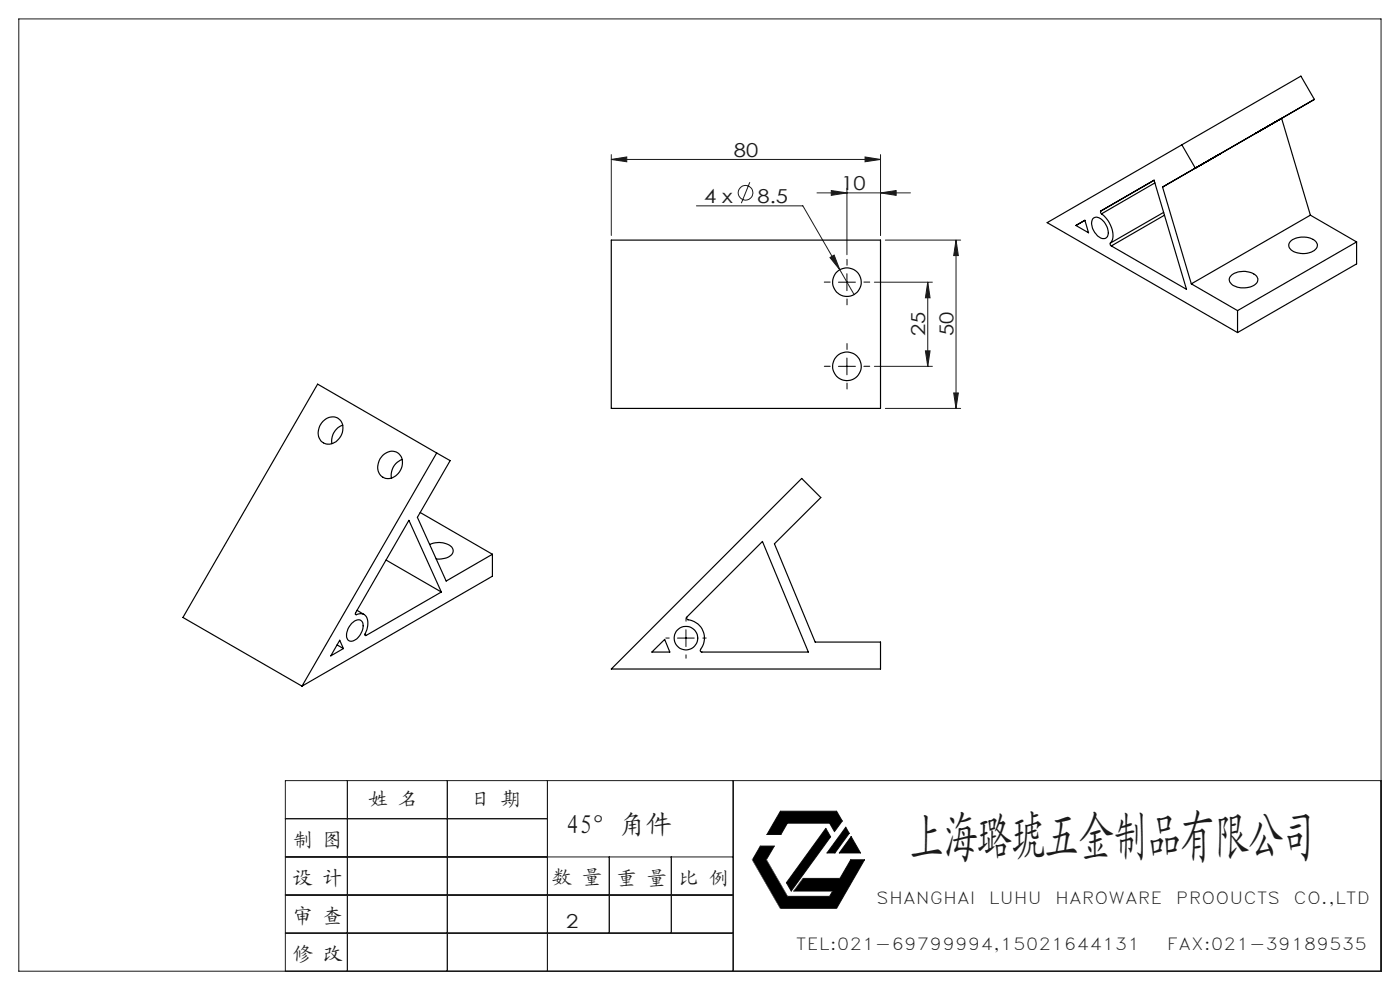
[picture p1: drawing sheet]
<svg xmlns="http://www.w3.org/2000/svg" width="297mm" height="210mm" viewBox="0 0 297 210" stroke-linecap="round" stroke-linejoin="round" font-family="sans-serif">
<g fill="none" stroke="#191924" stroke-width=".21">
<path d="M4 4h289v202h-289zM129.7 33.8l3.3-.5v1zM129.7 32.8v17.1M129.7 33.8h57.1M159.1 38.7l-1.8 4.4M179.7 39.9v14.1M183.5 33.3l3.3 .5-3.3 .5zM186.8 32.8v17.1M147.7 43.7h22.6l10.9 18.8M173.3 40.9h19.8M176.1 54.6l.9-.5 1.2 3.1zM176.4 40.4l3.3 .5-3.3 .5z"/>
<path d="M185.5 59.9h12.3M186.8 40.9l3.3-.5v1zM187.8 50.9h16M196.8 59.9v17.8M196.8 59.9l.5 3.3h-1zM202.8 50.9l.5 3.3h-1zM202.8 50.9v35.7M185.5 77.7h12.3M196.3 74.4h1l-.5 3.3zM187.8 86.6h16M202.3 83.4h1l-.5 3.2zM60.5 173.7h55.6"/>
<path d="M73.7 165.6v40.4M94.9 165.6v40.4M116.1 165.6v40.4M155.5 165.6v40.4M161.3 179.5h3l-1.7 2.9 4.4 7.7h9l.6-1.1h-8.2l2-2.7h7.8l2.3-3.9h2.9l-5.9 10.3h-11.9l-6-10.3zM165.6 172.1h11.9l1.2 2.1-1.7 2.2-1-1.8h-9l-1.3 2.4h-3zM175.2 175.7l1 1.8-8.3 11.5-1.1-1.8zM179.4 175.5l.8 1.3-3.1 4.1h-1.7zM180.6 177.4l2 3.5h-4.6l2.6-3.5M293 165.6h-232.5v40.4M60.5 189.9h95M60.5 197.9h95"/>
<path d="M60.5 181.8h95M129.3 181.8v16.1M142.4 181.8v16.1"/>
<circle cx="158.2" cy="40.9" r="1.56"/>
</g>
<path d="M161.3 179.5h3M159.6 182.3v.1M159.6 182.4h3l4.4 7.7h-.1l-1.3 2.6zM170.4 186.3l-2 2.7h8.2l1.6-2.7M176 190.1l1.5 2.6" fill="none" stroke="#808080" stroke-width=".21"/>
<path d="M165.6 172.1l-2.9 4.9h3l1.3-2.4h9l1 1.8 1.7-2.2-1.2-2.1zM175.2 175.7l-8.4 11.5 1.1 1.8 8.3-11.5zM179.4 175.5l-4 5.4h1.7l3.1-4.1zM180.6 177.4l-2.6 3.5h4.6zM161.3 179.5l-1.7 2.9h3l1.7-2.9zM170.4 186.3l-2 2.7h8.2l1.6-2.7zM159.6 182.4l6 10.3 1.3-2.6h.1l-4.4-7.7zM166.9 190.1l-1.3 2.6h11.9l-1.5-2.6zM180.5 182.4l-4.5 7.7 1.5 2.6 5.9-10.3z" fill-rule="evenodd" fill="#000"/>
<path d="M176.1 59.8h-1.2M179.7 56.3v-1.3M183.3 59.8h1.2M176.1 77.7h-1.2M179.7 63.4v1.3M179.7 74.1v-1.2M183.3 77.7h1.2M179.7 81.3v1.2M142 135.3h-.8M145.5 131.8v-.7M145.5 138.9v.7M149.1 135.3h.7" fill="none" stroke="#000" stroke-width=".21" stroke-dasharray="30.5 1.3 1.3 1.3"/>
<path d="M177.9 59.9h3.6M179.7 58.1v3.6M177.9 77.7h3.6M179.7 75.9v3.6M143.7 135.4h3.6M145.5 133.6v3.6" fill="none" stroke="#000" stroke-width=".21"/>
<g fill="#191924">
<path d="M186.8 40.9l3.3-.5v1zM176.4 40.4l3.3 .5-3.3 .5z"/>
<path d="M129.7 33.8l3.3-.5v1zM183.5 33.3l3.3 .5-3.3 .5zM176.1 54.6l2.1 2.6-1.2-3.1z"/>
<path d="M196.3 74.4h1l-.5 3.3zM196.8 59.9l.5 3.3h-1z"/>
<path d="M202.8 50.9l.5 3.3h-1zM202.3 83.4h1l-.5 3.2z"/>
</g>
<g fill="none" stroke="#000" stroke-width=".25">
<path d="M245 38.8l-11.3 6.6M246.6 39.7l6.1 20.5M250.7 30.7l-28.6 16.5 40.4 23.3M250.7 30.7l2.9 5-7 4M253.7 35.6l5.2-3zM266.3 28.3l5.3-3zM278.8 21.1l-32.2 18.6M278.8 21.1l-2.8-5-25.3 14.6M278.8 21.1l-6.9 4 6.1 20.5M129.7 50.9h57.1v35.7h-57.1zM228.2 47.8l2-1.1 .7 2.7zM231.9 46.3a1.68 1.68 0 0 1 2.3 .8 3 3 0 0 1 .6 3.2 1.57 1.57 0 0 1-2.3-.7 2.95 2.95 0 0 1-.6-3.3z"/>
<path d="M233.7 45.4l-.2-.4v-.2l11.3-6.6 6.9 23.2-15.9-9.2M233.7 45.4a5.8 5.8 0 0 1 2.3 5.4l-.5 .8M235.5 51.6v.3l.3 .3M246.9 45l-11.4 6.6M247.1 45.6l-11.3 6.6M261.3 58.3a4.3 4.3 0 0 1 5.3 .4 1.39 1.39 0 0 1-1 2 4.1 4.1 0 0 1-4.7-.8l-.1-.7zM274 51a4.3 4.3 0 0 1 5.3 .4 1.41 1.41 0 0 1-1.1 2.1 4.3 4.3 0 0 1-4.7-.9l-.1-.7zM278 45.6l-25.3 14.6M278 45.6l9.8 5.7M287.8 51.3v4.7l-25.3 14.5M287.8 51.3l-25.3 14.6M252.7 60.2l9.8 5.7"/>
<path d="M262.5 65.9v4.6M68.5 89.4a2.38 2.38 0 0 1 3.2-.7 2.38 2.38 0 0 1 .9 3 3 3 0 0 1-4 2.2 2.93 2.93 0 0 1-.1-4.5zM72.7 90.2a3.5 3.5 0 0 0-2.3 3.9M81.1 96.7a2.34 2.34 0 0 1 2.8-.9 2.34 2.34 0 0 1 1.5 2.4 3.2 3.2 0 0 1-3.9 3.2 2.79 2.79 0 0 1-.6-4.4zM85.3 97.5a3.5 3.5 0 0 0-2.3 3.9M92.6 96.1l-28.5 49.4M92.6 96.1l2.9 1.6-7 12 6.2 13.6 9.8-5.7M92.6 96.1l-25.2-14.6-28.6 49.5 25.3 14.5M81.9 118.8l11.7 6.8M89.1 108.7l15.4 8.9M91.2 115.5a4.3 4.3 0 0 1 4.8 .7 1.47 1.47 0 0 1-1.2 2.1l-1.1 .3h-1.2M104.5 117.6v4.6l-40.4 23.3"/>
<path d="M170.1 101.5l4 4-9.8 9.8 8.6 20.9h13.9v5.7h-57.1zM71.5 136.8l1.3 .8M72.1 135.8l.7 1.8-2.6 1.5zM74.6 132.2a1.57 1.57 0 0 1 2.1-.4 3.2 3.2 0 0 1-1.6 4 1.11 1.11 0 0 1-1.3 0 1.11 1.11 0 0 1-.3-1.3l.3-1.1zM75.4 130.2l.2 .2M75.6 130.4a1.61 1.61 0 0 1 1.7 0 1.61 1.61 0 0 1 .7 1.6l-.1 1.2-.5 1.3v.3h.3M75.7 129.5l1.5 .8M77.4 134.6l.3 .2M93.6 125.6l-6.9-15.2-11.2 19.6a.22 .22 0 0 0-.2 .2 .22 .22 0 0 0 .3 .2M93.6 125.6l-15.9 9.2M138.3 138.3l2.7-2.7 1.1 2.7zM145.8 130.8l15.9-15.9 9.8 23.4h-22.6a.35 .35 0 0 1-.3-.2 .35 .35 0 0 1 0-.3 4 4 0 0 0-2.8-6.4l-.1-.3z"/>
<circle cx="179.7" cy="59.9" r="3"/>
<circle cx="179.7" cy="77.7" r="3"/>
<circle cx="145.5" cy="135.4" r="2.51"/>
</g>
<text font-size="11.6" fill="#191924" x="193.1" y="181.5">上海璐琥五金制品有限公司</text>
<text font-size="5.6" fill="#191924" x="120.1" y="176.8">45°角件</text>
<g font-size="4.2" fill="#191924">
<text x="78.2" y="171">姓 名</text>
<text x="99.9" y="171">日 期</text>
<text x="62.2" y="179.7">制 图</text>
<text x="62.2" y="187.8">设 计</text>
<text x="117.2" y="187.5">数 量</text>
<text x="130.9" y="187.8">重 量</text>
<text x="144" y="187.8">比 例</text>
<text x="62.2" y="195.8">审 查</text>
<text x="62.2" y="203.9">修 改</text>
</g>
<g font-size="4.1" fill="#191924">
<text x="155.7" y="33.2">80</text>
<text x="178.4" y="40.3">10</text>
<text x="149.4" y="43">4 x</text>
<text x="160.7" y="43.1">8.5</text>
<text x="196.3" y="71.3" transform="rotate(-90 196.3 71.3)">25</text>
<text x="202.3" y="71.3" transform="rotate(-90 202.3 71.3)">50</text>
<text x="120.1" y="196.8">2</text>
</g>
<g font-size="3.5" fill="#191924">
<text x="185.9" y="191.7">SHANGHAI</text>
<text x="209.8" y="191.7">LUHU</text>
<text x="223.8" y="191.7">HAROWARE</text>
<text x="249.5" y="191.7">PROOUCTS</text>
<text x="274.4" y="191.7">CO.,LTD</text>
<text x="168.9" y="201.5">TEL:021-69799994,15021644131</text>
<text x="247.6" y="201.5">FAX:021-39189535</text>
</g>
</svg>
